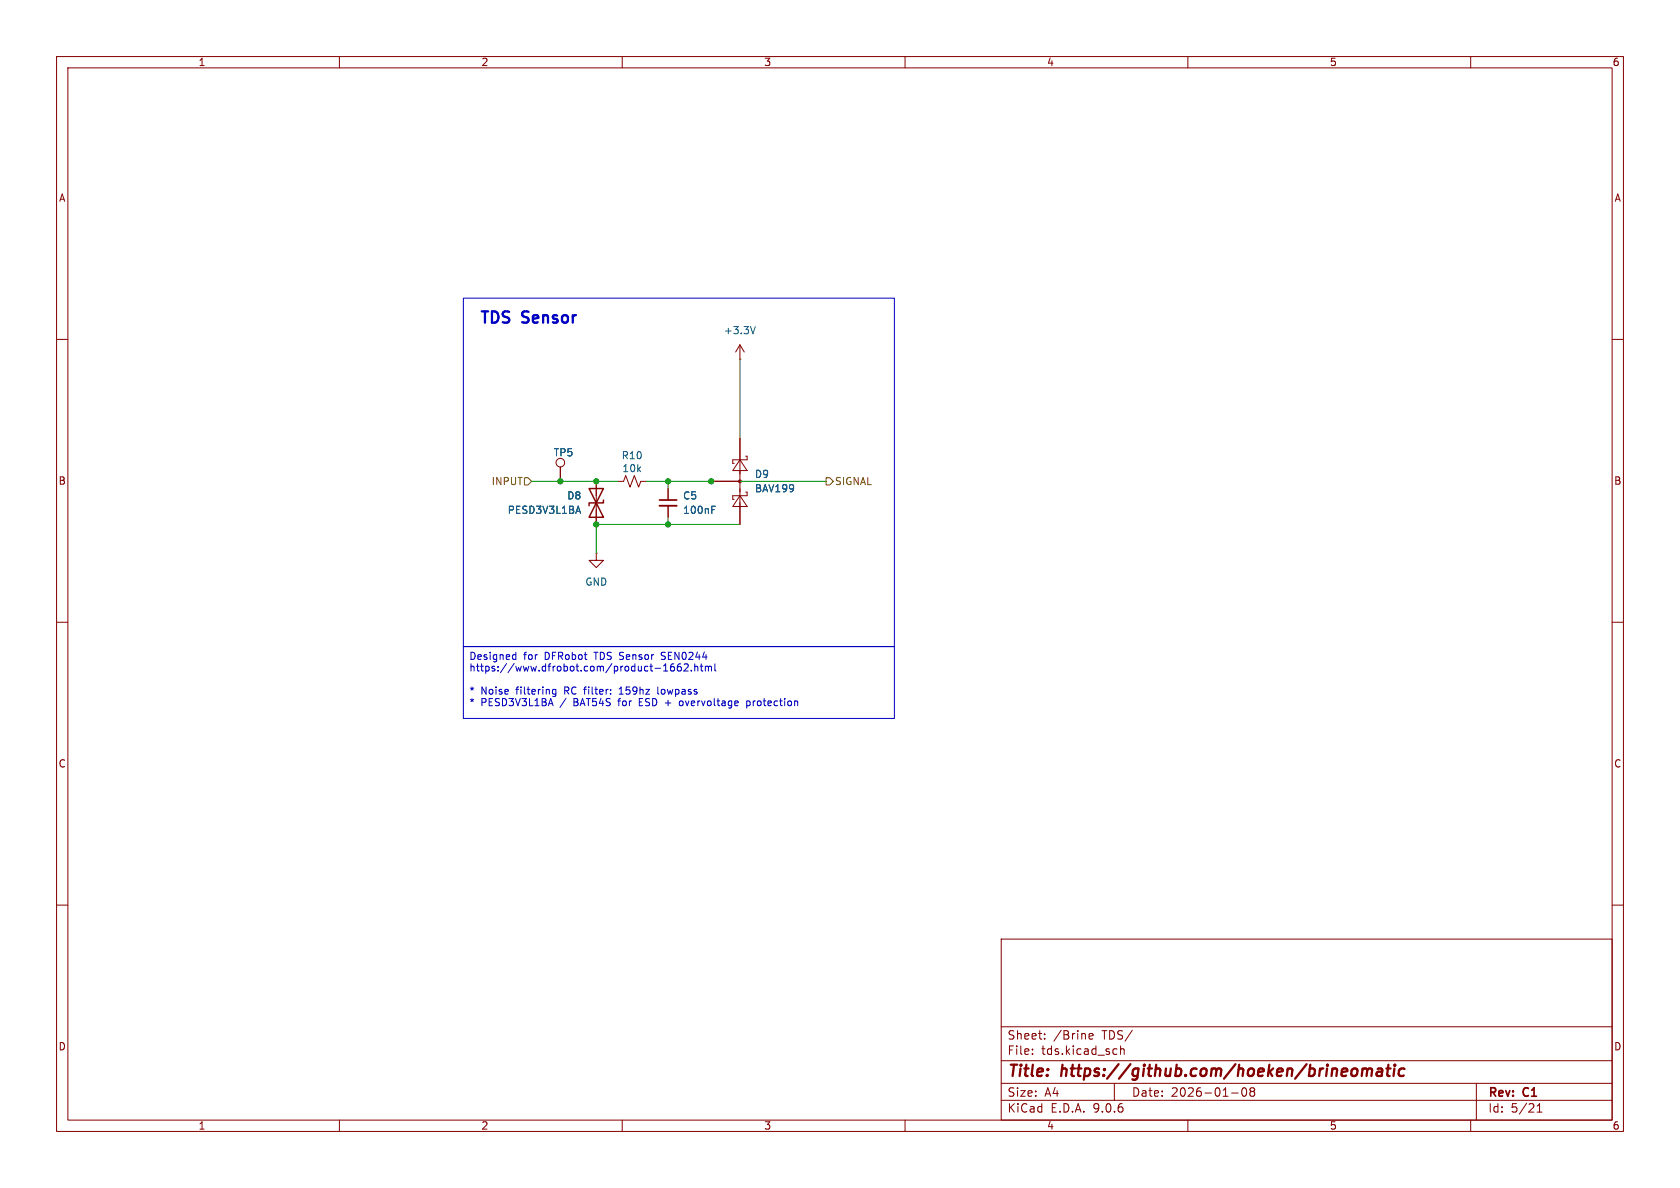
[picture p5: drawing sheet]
<svg xmlns="http://www.w3.org/2000/svg" width="297mm" height="210mm" viewBox="0 0 297 210" stroke-linecap="round" stroke-linejoin="round" font-family="sans-serif">
<g fill="none" stroke="#840000" stroke-width=".18">
<path d="M10 10h277v190h-277zM12 12h273v186h-273zM60 10v2M110 10v2M160 10v2M210 10v2M260 10v2M10 60h2M130.8 63.5h.1M130.8 61l-.8 1.2M130.8 61l.8 1.2M130.8 61v2.5"/>
<path d="M130.8 77.5v15.2M285 60h2M99.1 82.6v2.5M105.4 97.8v1.3h1.3l-1.3 1.2-1.3-1.2h1.3M105.4 97.8h.1M105.4 85.1v7.6M109.2 85.1h1l.4-1 .8 2 .7-2 .8 2 .4-1h1M118.1 86.4v2M118.1 89.4v2M125.7 85.1h5.1M130.8 87.6l1.3 1.9h-2.6zM130.8 81.3l1.3 1.9h-2.6z"/>
<path d="M131.8 87h.3v.6h-2.6v.7h.3M131.8 80.6h.3v.7h-2.6v.6h.3M10 110h2M285 110h2M10 160h2M177 166h108v32h-108zM285 160h2M60 198v2M110 198v2M160 198v2M177 194.5h108M177 191.5h108"/>
<path d="M177 187.5h108M177 181.5h108M182.5 186.3v.1M182.5 185.5v.1M184.7 183.6v.1M184.7 182.8v.1M192.5 183.2l.7-.1v-.3l-.5-.1-.2 .2 .1 .7h.6M197 191.5v3M197.3 185.4l.2 .1M197.5 186.3l-.2 .1M198.1 184.9v1.5M198.1 185.5l.2-.1 .4 .1v.9"/>
<path d="M210 198v2M217.7 193.2h1.2M219.7 192.4a.81 .81 0 0 0 .3 1.4l.2-.1 .2-.5-.2-.8M221 192.4v.3l.2 .2M221.2 192.9l-.2 .3v.5l.2 .1 .5-.1 .1-.2-.1-.4-.2-.2M221.2 192.9h.3M221.7 192.4l.1 .3-.3 .2M260 198v2M261 191.5v6.5M271.7 196.6h.9M271.7 195.5l.5-.4v1.5"/>
<circle cx="99.1" cy="81.8" r=".76"/>
</g>
<g fill="none" stroke="#840000" stroke-width=".4">
<path d="M240.9 189.1a.49 .49 0 0 1 .8 .1M240.9 188.9l-.2 1.3M241.7 189.2a.5 .5 0 0 1 .8-.2l-.1 1.2M241.7 189.2l-.1 1M243.6 189l.2-.1 .5 .1v1.2M244.4 189.4h-.7a.4 .4 0 0 0-.4 .4 .4 .4 0 0 0 .3 .4l.7-.1M245.1 188.9h.7M245.5 188.2l-.3 1.7 .1 .2 .4 .1M246.5 188.9l-.2 1.3M246.6 188.2v.2M246.6 188.2l-.1 .1 .1 .1M246.6 188.2l.1 .1-.1 .1"/>
<path d="M248.3 189a.66 .66 0 0 0-1 .3v.5l.1 .3 .2 .1 .6-.1"/>
</g>
<path d="M133.5 57.7l-.4 1.3M102.2 89.5l.4 1.2M125.8 90.1h.5M125.8 89.5h.6" fill="none" stroke="#006464" stroke-width=".18"/>
<circle cx="130.8" cy="85.1" r=".25" fill="#840000" stroke="#840000" stroke-width=".18"/>
<path d="M116.6 88.4h3" fill="none" stroke="#840000" stroke-width=".3"/>
<path d="M116.6 89.4h3" fill="none" stroke="#840000" stroke-width=".33"/>
<path d="M104.1 86.4l2.6 5h-2.6l2.6-5zM106.7 88.4v.5h-2.6v.5" fill="none" stroke="#840000" stroke-width=".25"/>
<path d="M92.7 84.5h.6l.7 .6-.7 .6h-.6zM146 84.5h.7l.6 .6-.6 .6h-.7z" fill="none" stroke="#725600" stroke-width=".18"/>
<path d="M130.8 63.5v14M94 85.1h15.2M114.3 85.1h31.7M118.1 85.1v1.3M118.1 91.4v1.3M130.8 92.7h-25.4v5.1" fill="none" stroke="#009600" stroke-width=".18"/>
<g fill="none" stroke="#0000c2" stroke-width=".18">
<path d="M81.9 52.7h76.2v61.6h-76.2zM81.9 114.3h76.2v12.7h-76.2zM90.8 115.7l.4 .1M91.2 115.3v1.3M91.2 116.5l-.4 .1M116.9 116.5l.2 .1M117.1 115.3l-.2 .2 .2 .4M117.3 118.6h.7M117.6 117.5l-.3 .2M117.7 117.3v1.3M118.7 117.5a.99 .99 0 0 0-.1 1.1h.5l.2-.5-.3-.3h-.2l-.3 .3M119.9 117.5a.99 .99 0 0 0 0 1.1h.4l.2-.5-.3-.3h-.2l-.3 .3"/>
<path d="M121.7 117.6l-.1 .3-.7 .7h.8M122.2 118.5v.1M122.8 117.9l.2-.1h.3l.1 .8M122.8 117.3v1.3M123.8 117.8h.5M124 117.3v1.1l.3 .2M124.7 117.9l.4-.1 .1 .2M124.7 117.8v.8M125.2 118l.2-.2h.3l.1 .8M125.2 118v.6M126.4 117.3v1.1l.2 .2M98.3 121.9v1l-.3 .2h-.3"/>
<path d="M98.3 121.9h-.4l-.2 .2 .1 .5h.5M109.5 122.7h.7M109.7 121.6l-.2 .2M113 124.1h.4M113 123.5v1.3h.6M116.3 121.4v1.1l.2 .2M120.2 124v.6l.1 .2 .3-.1M132 124l.4-.1 .2 .2-.1 .6h-.5M132 123.9v1.3"/>
</g>
<g fill="#009600" stroke="#009600" stroke-width=".18">
<circle cx="105.4" cy="92.7" r=".46"/>
<circle cx="105.4" cy="85.1" r=".46"/>
<circle cx="99.1" cy="85.1" r=".46"/>
<circle cx="118.1" cy="85.1" r=".46"/>
<circle cx="125.7" cy="85.1" r=".46"/>
<circle cx="118.1" cy="92.7" r=".46"/>
</g>
<g font-size="2.8" fill="#0000c2">
<text x="84.7" y="57.7">TDS</text>
<text x="92.5" y="57.7">Sensor</text>
</g>
<g font-size="2.8" fill="#840000">
<text x="178" y="190.9">Title:</text>
<text x="187.7" y="190.9">https://github.com/hoeken/brineomatic</text>
</g>
<g font-size="2.1" fill="#840000">
<text x="178" y="184">Sheet:</text>
<text x="186.2" y="184">/Brine</text>
<text x="194.9" y="184">TDS/</text>
<text x="178" y="186.7">File:</text>
<text x="184.1" y="186.7">tds.kicad_sch</text>
<text x="178" y="196.9">KiCad</text>
<text x="178" y="194.1">Size:</text>
<text x="184.7" y="194.1">A4</text>
<text x="185.7" y="196.9">E.D.A.</text>
<text x="193.3" y="196.9">9.0.6</text>
<text x="200" y="194.1">Date:</text>
<text x="207" y="194.1">2026-01-08</text>
<text x="263" y="194.3">Rev:</text>
<text x="263" y="196.9">Id:</text>
<text x="267.1" y="196.9">5/21</text>
<text x="269.4" y="194.3">C1</text>
</g>
<g font-size="1.8" fill="#840000">
<text x="35" y="11.9">1</text>
<text x="85" y="11.9">2</text>
<text x="135" y="11.9">3</text>
<text x="185" y="11.9">4</text>
<text x="235" y="11.9">5</text>
<text x="285" y="11.9">6</text>
<text x="10.3" y="35.9">A</text>
<text x="285.3" y="35.9">A</text>
<text x="10.3" y="85.9">B</text>
<text x="285.3" y="85.9">B</text>
<text x="10.3" y="135.9">C</text>
<text x="285.3" y="135.9">C</text>
<text x="10.3" y="185.9">D</text>
<text x="285.3" y="185.9">D</text>
<text x="35" y="199.9">1</text>
<text x="85" y="199.9">2</text>
<text x="135" y="199.9">3</text>
<text x="185" y="199.9">4</text>
<text x="235" y="199.9">5</text>
<text x="285" y="199.9">6</text>
</g>
<g font-size="1.8" fill="#006464">
<text x="127.9" y="59.3">+3.3V</text>
<text x="97.8" y="80.9">TP5</text>
<text x="109.8" y="81.4">R10</text>
<text x="109.9" y="83.7">10k</text>
<text x="100.2" y="88.5">D8</text>
<text x="120.7" y="88.5">C5</text>
<text x="133.4" y="84.7">D9</text>
<text x="133.4" y="87.2">BAV199</text>
<text x="89.7" y="91">PESD3V3L1BA</text>
<text x="120.7" y="91">100nF</text>
<text x="103.4" y="103.7">GND</text>
</g>
<g font-size="1.8" fill="#725600">
<text x="86.8" y="86">INPUT</text>
<text x="147.5" y="86">SIGNAL</text>
</g>
<g font-size="1.8" fill="#0000c2">
<text x="82.9" y="117">Designed</text>
<text x="82.9" y="119">https://www.dfrobot.com/product-1662.html</text>
<text x="92.6" y="117">for</text>
<text x="96.4" y="117">DFRobot</text>
<text x="105.4" y="117">TDS Sensor</text>
<text x="117.6" y="117">SEN0244</text>
<text x="82.9" y="123.1">*</text>
<text x="82.9" y="125.2">*</text>
<text x="85" y="123.1">Noise</text>
<text x="85" y="125.2">PESD3V3L1BA</text>
<text x="91.4" y="123.1">filtering</text>
<text x="99.2" y="125.2">/</text>
<text x="100" y="123.1">RC filter:</text>
<text x="101.7" y="125.2">BAT54S</text>
<text x="109.8" y="125.2">for</text>
<text x="110.1" y="123.1">159hz</text>
<text x="113.6" y="125.2">ESD +</text>
<text x="117.1" y="123.1">lowpass</text>
<text x="121.2" y="125.2">overvoltage</text>
<text x="133.2" y="125.2">protection</text>
</g>
</svg>
